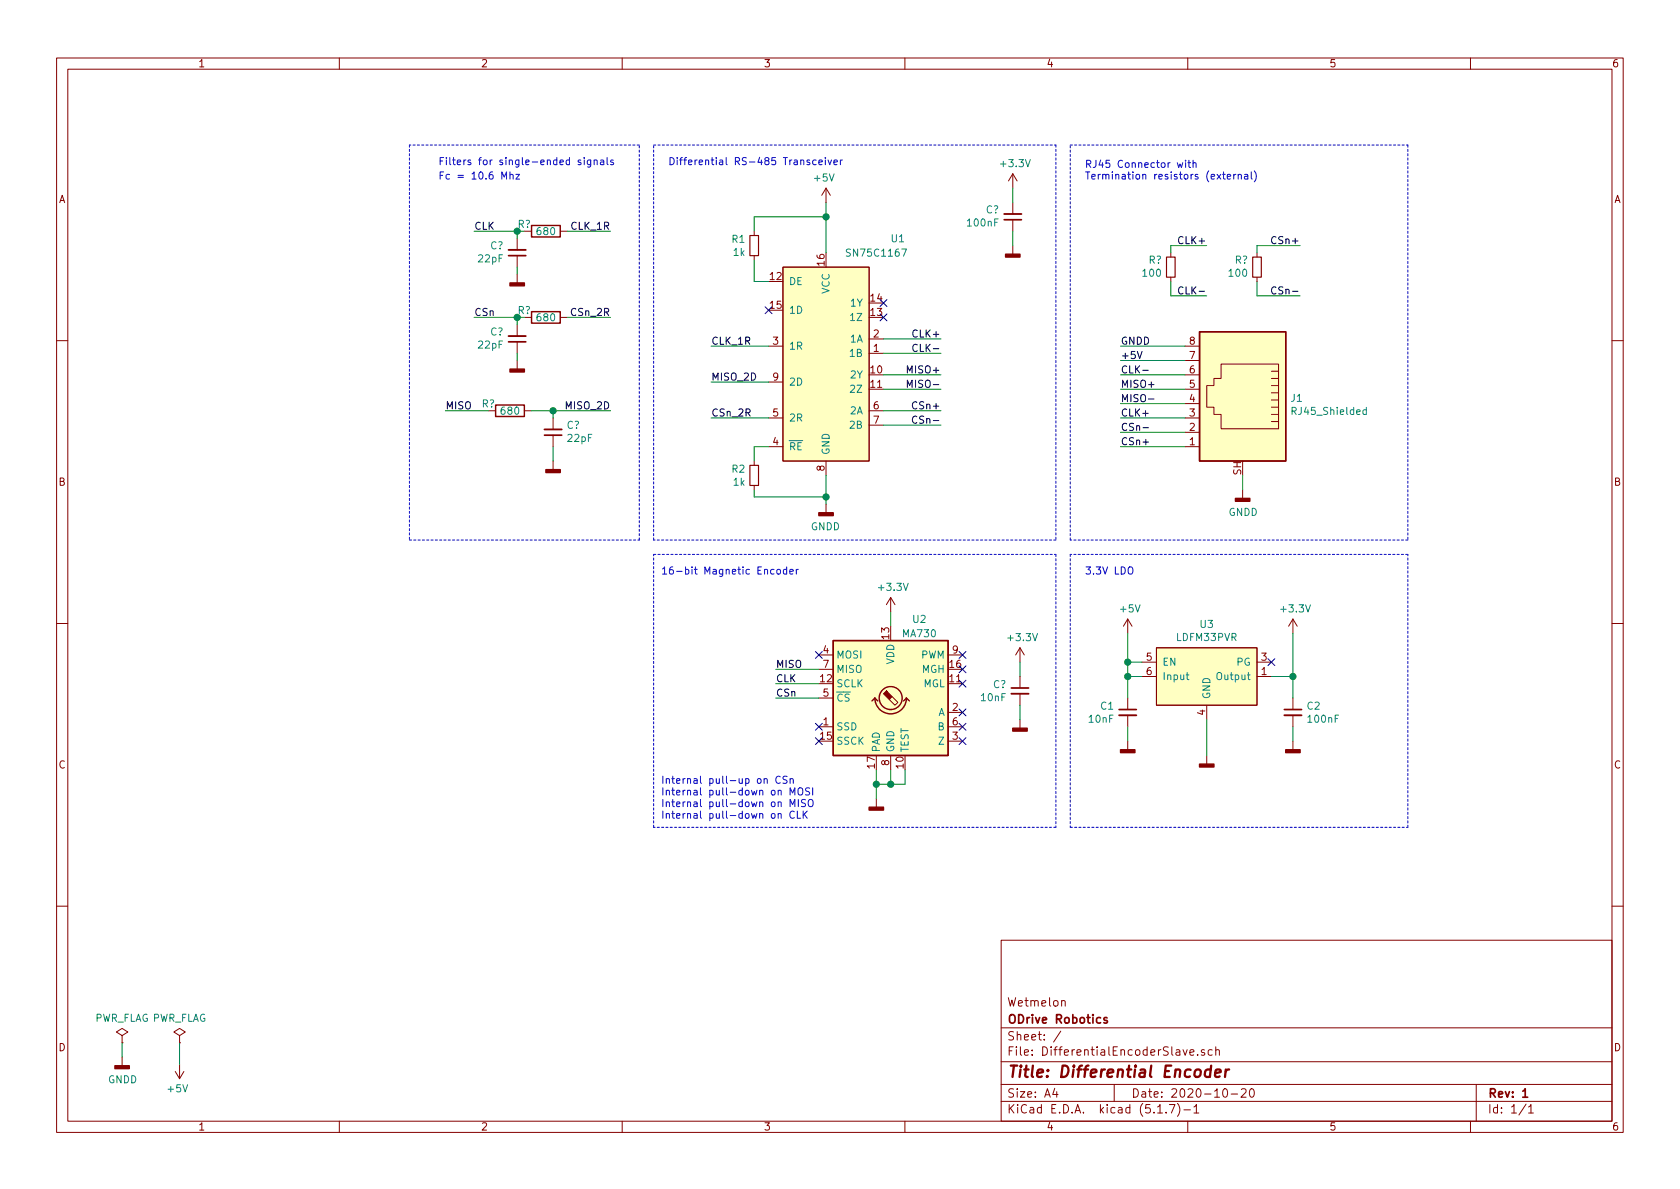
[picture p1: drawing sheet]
EESchema Schematic File Version 4
EELAYER 30 0
EELAYER END
$Descr A4 11693 8268
encoding utf-8
Sheet 1 1
Title "Differential Encoder"
Date "2020-10-20"
Rev "1"
Comp "ODrive Robotics"
Comment1 "Wetmelon"
Comment2 ""
Comment3 ""
Comment4 ""
$EndDescr
$Comp
L Wetmelon:SN75C1167 U1
U 1 1
P 5750 2650
F 0 "U1" H 5250 3650 50  0000 C CNN
F 1 "SN75C1167" H 5400 3550 50  0000 C CNN
F 2 "" H 5750 3550 50  0001 C CNN
F 3 "" H 5750 3550 50  0001 C CNN
	1    5750 2650
	-1   0    0    -1  
$EndComp
$Comp
L Device:R_Small R1
U 1 1
P 5250 1700
F 0 "R1" H 5308 1746 50  0000 L CNN
F 1 "1k" H 5308 1655 50  0000 L CNN
F 2 "" H 5250 1700 50  0001 C CNN
F 3 "~" H 5250 1700 50  0001 C CNN
	1    5250 1700
	-1   0    0    -1  
$EndComp
Wire Wire Line
	5350 1950 5250 1950
Wire Wire Line
	5250 1950 5250 1800
Wire Wire Line
	5750 1750 5750 1500
$Comp
L power:+5V #PWR01
U 1 1
P 5750 1400
F 0 "#PWR01" H 5750 1250 50  0001 C CNN
F 1 "+5V" H 5765 1573 50  0000 C CNN
F 2 "" H 5750 1400 50  0001 C CNN
F 3 "" H 5750 1400 50  0001 C CNN
	1    5750 1400
	-1   0    0    -1  
$EndComp
Wire Wire Line
	5750 1500 5250 1500
Wire Wire Line
	5250 1500 5250 1600
Connection ~ 5750 1500
Wire Wire Line
	5750 1500 5750 1400
$Comp
L power:GNDD #PWR02
U 1 1
P 5750 3500
F 0 "#PWR02" H 5750 3250 50  0001 C CNN
F 1 "GNDD" H 5754 3345 50  0000 C CNN
F 2 "" H 5750 3500 50  0001 C CNN
F 3 "" H 5750 3500 50  0001 C CNN
	1    5750 3500
	-1   0    0    -1  
$EndComp
Wire Wire Line
	5750 3500 5750 3450
$Comp
L Device:R_Small R2
U 1 1
P 5250 3300
F 0 "R2" H 5308 3346 50  0000 L CNN
F 1 "1k" H 5308 3255 50  0000 L CNN
F 2 "" H 5250 3300 50  0001 C CNN
F 3 "~" H 5250 3300 50  0001 C CNN
	1    5250 3300
	-1   0    0    -1  
$EndComp
Wire Wire Line
	5250 3200 5250 3100
Wire Wire Line
	5250 3100 5350 3100
Wire Wire Line
	5250 3400 5250 3450
Wire Wire Line
	5250 3450 5750 3450
Connection ~ 5750 3450
Wire Wire Line
	5750 3450 5750 3300
$Comp
L Connector:RJ45_Shielded J1
U 1 1
P 8650 2800
F 0 "J1" H 8320 2839 50  0000 R CNN
F 1 "RJ45_Shielded" H 8320 2748 50  0000 R CNN
F 2 "" V 8650 2825 50  0001 C CNN
F 3 "~" V 8650 2825 50  0001 C CNN
	1    8650 2800
	-1   0    0    -1  
$EndComp
NoConn ~ 5350 2150
Text Label 6550 2600 2    50   ~ 0
MISO+
Text Label 6550 2700 2    50   ~ 0
MISO-
NoConn ~ 6150 2100
NoConn ~ 6150 2200
Wire Wire Line
	6150 2600 6550 2600
Wire Wire Line
	6550 2700 6150 2700
Wire Wire Line
	8250 2400 7800 2400
Wire Wire Line
	8250 2500 7800 2500
Wire Wire Line
	8250 2600 7800 2600
Wire Wire Line
	8250 2700 7800 2700
Wire Wire Line
	8250 2800 7800 2800
Wire Wire Line
	8250 2900 7800 2900
Wire Wire Line
	8250 3000 7800 3000
Wire Wire Line
	8250 3100 7800 3100
Text Label 7800 2400 0    50   ~ 0
GNDD
Text Label 7800 2500 0    50   ~ 0
+5V
Text Label 7800 2600 0    50   ~ 0
CLK-
Text Label 7800 2700 0    50   ~ 0
MISO+
Text Label 7800 2800 0    50   ~ 0
MISO-
Text Label 7800 2900 0    50   ~ 0
CLK+
Text Label 7800 3000 0    50   ~ 0
CSn-
Text Label 7800 3100 0    50   ~ 0
CSn+
$Comp
L power:+5V #PWR0101
U 1 1
P 1250 7400
F 0 "#PWR0101" H 1250 7250 50  0001 C CNN
F 1 "+5V" H 1265 7573 50  0000 C CNN
F 2 "" H 1250 7400 50  0001 C CNN
F 3 "" H 1250 7400 50  0001 C CNN
	1    1250 7400
	-1   0    0    1   
$EndComp
$Comp
L power:PWR_FLAG #FLG0101
U 1 1
P 1250 7250
F 0 "#FLG0101" H 1250 7325 50  0001 C CNN
F 1 "PWR_FLAG" H 1250 7423 50  0000 C CNN
F 2 "" H 1250 7250 50  0001 C CNN
F 3 "~" H 1250 7250 50  0001 C CNN
	1    1250 7250
	1    0    0    -1  
$EndComp
Wire Wire Line
	1250 7400 1250 7250
$Comp
L power:GNDD #PWR0102
U 1 1
P 850 7350
F 0 "#PWR0102" H 850 7100 50  0001 C CNN
F 1 "GNDD" H 854 7195 50  0000 C CNN
F 2 "" H 850 7350 50  0001 C CNN
F 3 "" H 850 7350 50  0001 C CNN
	1    850  7350
	1    0    0    -1  
$EndComp
$Comp
L power:PWR_FLAG #FLG0102
U 1 1
P 850 7250
F 0 "#FLG0102" H 850 7325 50  0001 C CNN
F 1 "PWR_FLAG" H 850 7423 50  0000 C CNN
F 2 "" H 850 7250 50  0001 C CNN
F 3 "~" H 850 7250 50  0001 C CNN
	1    850  7250
	1    0    0    -1  
$EndComp
Wire Wire Line
	850  7250 850  7350
$Comp
L power:GNDD #PWR08
U 1 1
P 8650 3400
F 0 "#PWR08" H 8650 3150 50  0001 C CNN
F 1 "GNDD" H 8654 3245 50  0000 C CNN
F 2 "" H 8650 3400 50  0001 C CNN
F 3 "" H 8650 3400 50  0001 C CNN
	1    8650 3400
	1    0    0    -1  
$EndComp
Wire Wire Line
	8650 3400 8650 3300
$Comp
L Wetmelon:LDFM33PVR U3
U 1 1
P 8400 4700
F 0 "U3" H 8400 5065 50  0000 C CNN
F 1 "LDFM33PVR" H 8400 4974 50  0000 C CNN
F 2 "" H 8500 5050 50  0001 C CNN
F 3 "" H 8500 5050 50  0001 C CNN
	1    8400 4700
	1    0    0    -1  
$EndComp
Wire Wire Line
	7950 4600 7850 4600
Wire Wire Line
	7950 4700 7850 4700
Connection ~ 7850 4600
$Comp
L Device:C_Small C1
U 1 1
P 7850 4950
F 0 "C1" H 7941 4996 50  0000 L CNN
F 1 "10nF" H 7941 4905 50  0000 L CNN
F 2 "" H 7850 4950 50  0001 C CNN
F 3 "~" H 7850 4950 50  0001 C CNN
	1    7850 4950
	-1   0    0    -1  
$EndComp
Wire Wire Line
	7850 4600 7850 4700
Connection ~ 7850 4700
Wire Wire Line
	7850 4700 7850 4850
Wire Wire Line
	7850 5050 7850 5150
Wire Wire Line
	7850 4600 7850 4400
$Comp
L power:+5V #PWR05
U 1 1
P 7850 4400
F 0 "#PWR05" H 7850 4250 50  0001 C CNN
F 1 "+5V" H 7865 4573 50  0000 C CNN
F 2 "" H 7850 4400 50  0001 C CNN
F 3 "" H 7850 4400 50  0001 C CNN
	1    7850 4400
	1    0    0    -1  
$EndComp
$Comp
L power:+3.3V #PWR09
U 1 1
P 9000 4400
F 0 "#PWR09" H 9000 4250 50  0001 C CNN
F 1 "+3.3V" H 9015 4573 50  0000 C CNN
F 2 "" H 9000 4400 50  0001 C CNN
F 3 "" H 9000 4400 50  0001 C CNN
	1    9000 4400
	1    0    0    -1  
$EndComp
Wire Wire Line
	8850 4700 9000 4700
$Comp
L Device:C_Small C2
U 1 1
P 9000 4950
F 0 "C2" H 9092 4996 50  0000 L CNN
F 1 "100nF" H 9092 4905 50  0000 L CNN
F 2 "" H 9000 4950 50  0001 C CNN
F 3 "~" H 9000 4950 50  0001 C CNN
	1    9000 4950
	1    0    0    -1  
$EndComp
Wire Wire Line
	9000 4850 9000 4700
Connection ~ 9000 4700
Wire Wire Line
	9000 5050 9000 5150
Wire Wire Line
	8400 5000 8400 5250
$Comp
L power:GNDD #PWR06
U 1 1
P 7850 5150
F 0 "#PWR06" H 7850 4900 50  0001 C CNN
F 1 "GNDD" H 7854 4995 50  0001 C CNN
F 2 "" H 7850 5150 50  0001 C CNN
F 3 "" H 7850 5150 50  0001 C CNN
	1    7850 5150
	1    0    0    -1  
$EndComp
$Comp
L power:GNDD #PWR07
U 1 1
P 8400 5250
F 0 "#PWR07" H 8400 5000 50  0001 C CNN
F 1 "GNDD" H 8404 5095 50  0001 C CNN
F 2 "" H 8400 5250 50  0001 C CNN
F 3 "" H 8400 5250 50  0001 C CNN
	1    8400 5250
	1    0    0    -1  
$EndComp
$Comp
L power:GNDD #PWR010
U 1 1
P 9000 5150
F 0 "#PWR010" H 9000 4900 50  0001 C CNN
F 1 "GNDD" H 9004 4995 50  0001 C CNN
F 2 "" H 9000 5150 50  0001 C CNN
F 3 "" H 9000 5150 50  0001 C CNN
	1    9000 5150
	1    0    0    -1  
$EndComp
Wire Wire Line
	6550 2950 6150 2950
Wire Wire Line
	6150 2850 6550 2850
Text Label 6550 2950 2    50   ~ 0
CSn-
Text Label 6550 2850 2    50   ~ 0
CSn+
Wire Wire Line
	6550 2450 6150 2450
Wire Wire Line
	6550 2350 6150 2350
Text Label 6550 2450 2    50   ~ 0
CLK-
Text Label 6550 2350 2    50   ~ 0
CLK+
$Comp
L Sensor_Magnetic:MA730 U2
U 1 1
P 6200 4850
F 0 "U2" H 6400 5400 50  0000 C CNN
F 1 "MA730" H 6400 5300 50  0000 C CNN
F 2 "Package_DFN_QFN:QFN-16-1EP_3x3mm_P0.5mm_EP1.8x1.8mm" H 6200 3900 50  0001 C CNN
F 3 "https://www.monolithicpower.com/pub/media/document/m/a/ma730_r1.01.pdf" H 4050 6450 50  0001 C CNN
	1    6200 4850
	1    0    0    -1  
$EndComp
Text Label 5400 4650 0    50   ~ 0
MISO
Text Label 5400 4750 0    50   ~ 0
CLK
Text Label 5400 4850 0    50   ~ 0
CSn
Wire Wire Line
	5400 4650 5700 4650
Wire Wire Line
	5400 4750 5700 4750
Wire Wire Line
	5400 4850 5700 4850
NoConn ~ 5700 5050
NoConn ~ 5700 5150
Wire Wire Line
	6100 5550 6100 5450
Wire Wire Line
	6100 5450 6200 5450
Wire Wire Line
	6200 5450 6200 5350
Connection ~ 6100 5450
Wire Wire Line
	6100 5450 6100 5350
Wire Wire Line
	6200 5450 6300 5450
Wire Wire Line
	6300 5450 6300 5350
Connection ~ 6200 5450
NoConn ~ 6700 4950
NoConn ~ 6700 5050
NoConn ~ 6700 5150
NoConn ~ 6700 4550
NoConn ~ 6700 4650
NoConn ~ 6700 4750
$Comp
L power:+3.3V #PWR04
U 1 1
P 6200 4250
F 0 "#PWR04" H 6200 4100 50  0001 C CNN
F 1 "+3.3V" H 6215 4423 50  0000 C CNN
F 2 "" H 6200 4250 50  0001 C CNN
F 3 "" H 6200 4250 50  0001 C CNN
	1    6200 4250
	1    0    0    -1  
$EndComp
Wire Wire Line
	6200 4250 6200 4350
$Comp
L power:GNDD #PWR03
U 1 1
P 6100 5550
F 0 "#PWR03" H 6100 5300 50  0001 C CNN
F 1 "GNDD" H 6104 5395 50  0001 C CNN
F 2 "" H 6100 5550 50  0001 C CNN
F 3 "" H 6100 5550 50  0001 C CNN
	1    6100 5550
	1    0    0    -1  
$EndComp
Wire Notes Line
	4550 3850 7350 3850
Wire Notes Line
	7350 3850 7350 5750
Wire Notes Line
	7350 5750 4550 5750
Wire Notes Line
	4550 5750 4550 3850
Text Notes 4600 5700 0    50   ~ 0
Internal pull-up on CSn\nInternal pull-down on MOSI\nInternal pull-down on MISO\nInternal pull-down on CLK
Text Notes 4600 4000 0    50   ~ 0
16-bit Magnetic Encoder
Wire Wire Line
	9000 4400 9000 4700
NoConn ~ 8850 4600
NoConn ~ 5700 4550
Wire Notes Line
	4550 1000 7350 1000
Wire Notes Line
	7350 3750 4550 3750
Wire Notes Line
	4550 3750 4550 1000
Text Notes 4650 1150 0    50   ~ 0
Differential RS-485 Transceiver
Wire Notes Line
	7350 1000 7350 3750
$Comp
L Device:C_Small C?
U 1 1
P 7100 4800
F 0 "C?" H 7009 4846 50  0000 R CNN
F 1 "10nF" H 7009 4755 50  0000 R CNN
F 2 "" H 7100 4800 50  0001 C CNN
F 3 "~" H 7100 4800 50  0001 C CNN
	1    7100 4800
	1    0    0    -1  
$EndComp
$Comp
L power:GNDD #PWR?
U 1 1
P 7100 5000
F 0 "#PWR?" H 7100 4750 50  0001 C CNN
F 1 "GNDD" H 7104 4845 50  0001 C CNN
F 2 "" H 7100 5000 50  0001 C CNN
F 3 "" H 7100 5000 50  0001 C CNN
	1    7100 5000
	1    0    0    -1  
$EndComp
Wire Wire Line
	7100 5000 7100 4900
$Comp
L power:+3.3V #PWR?
U 1 1
P 7100 4600
F 0 "#PWR?" H 7100 4450 50  0001 C CNN
F 1 "+3.3V" H 7115 4773 50  0000 C CNN
F 2 "" H 7100 4600 50  0001 C CNN
F 3 "" H 7100 4600 50  0001 C CNN
	1    7100 4600
	1    0    0    -1  
$EndComp
Wire Wire Line
	7100 4600 7100 4700
$Comp
L Device:C_Small C?
U 1 1
P 7050 1500
F 0 "C?" H 6959 1454 50  0000 R CNN
F 1 "100nF" H 6959 1545 50  0000 R CNN
F 2 "" H 7050 1500 50  0001 C CNN
F 3 "~" H 7050 1500 50  0001 C CNN
	1    7050 1500
	1    0    0    1   
$EndComp
$Comp
L power:GNDD #PWR?
U 1 1
P 7050 1700
F 0 "#PWR?" H 7050 1450 50  0001 C CNN
F 1 "GNDD" H 7054 1545 50  0001 C CNN
F 2 "" H 7050 1700 50  0001 C CNN
F 3 "" H 7050 1700 50  0001 C CNN
	1    7050 1700
	1    0    0    -1  
$EndComp
Wire Wire Line
	7050 1700 7050 1600
$Comp
L power:+3.3V #PWR?
U 1 1
P 7050 1300
F 0 "#PWR?" H 7050 1150 50  0001 C CNN
F 1 "+3.3V" H 7065 1473 50  0000 C CNN
F 2 "" H 7050 1300 50  0001 C CNN
F 3 "" H 7050 1300 50  0001 C CNN
	1    7050 1300
	1    0    0    -1  
$EndComp
Wire Wire Line
	7050 1300 7050 1400
$Comp
L Device:R_Small R?
U 1 1
P 8150 1850
F 0 "R?" H 8092 1804 50  0000 R CNN
F 1 "100" H 8092 1895 50  0000 R CNN
F 2 "" H 8150 1850 50  0001 C CNN
F 3 "~" H 8150 1850 50  0001 C CNN
	1    8150 1850
	1    0    0    1   
$EndComp
Text Label 8400 1700 2    50   ~ 0
CLK+
Text Label 8400 2050 2    50   ~ 0
CLK-
Text Label 9050 1700 2    50   ~ 0
CSn+
Text Label 9050 2050 2    50   ~ 0
CSn-
$Comp
L Device:R_Small R?
U 1 1
P 8750 1850
F 0 "R?" H 8692 1804 50  0000 R CNN
F 1 "100" H 8692 1895 50  0000 R CNN
F 2 "" H 8750 1850 50  0001 C CNN
F 3 "~" H 8750 1850 50  0001 C CNN
	1    8750 1850
	1    0    0    1   
$EndComp
Wire Wire Line
	8750 1750 8750 1700
Wire Wire Line
	8750 1700 9050 1700
Wire Wire Line
	8750 1950 8750 2050
Wire Wire Line
	8750 2050 9050 2050
Wire Wire Line
	8150 1750 8150 1700
Wire Wire Line
	8150 1700 8400 1700
Wire Wire Line
	8150 1950 8150 2050
Wire Wire Line
	8150 2050 8400 2050
Wire Notes Line
	7450 1000 9800 1000
Wire Notes Line
	9800 1000 9800 3750
Wire Notes Line
	9800 3750 7450 3750
Wire Notes Line
	7450 3750 7450 1000
Text Notes 7550 1250 0    50   ~ 0
RJ45 Connector with\nTermination resistors (external)
Wire Notes Line
	7450 3850 7450 5750
Wire Notes Line
	7450 5750 9800 5750
Wire Notes Line
	9800 5750 9800 3850
Wire Notes Line
	9800 3850 7450 3850
Text Notes 7550 4000 0    50   ~ 0
3.3V LDO
Wire Wire Line
	4950 2650 5350 2650
Text Label 4950 2650 0    50   ~ 0
MISO_2D
Text Label 4250 2850 2    50   ~ 0
MISO_2D
Connection ~ 3850 2850
Wire Wire Line
	3850 2850 4250 2850
Wire Wire Line
	3850 3200 3850 3100
$Comp
L power:GNDD #PWR?
U 1 1
P 3850 3200
F 0 "#PWR?" H 3850 2950 50  0001 C CNN
F 1 "GNDD" H 3854 3045 50  0001 C CNN
F 2 "" H 3850 3200 50  0001 C CNN
F 3 "" H 3850 3200 50  0001 C CNN
	1    3850 3200
	-1   0    0    -1  
$EndComp
Wire Wire Line
	3850 2850 3700 2850
Wire Wire Line
	3850 2900 3850 2850
$Comp
L Device:C_Small C?
U 1 1
P 3850 3000
F 0 "C?" H 3758 2954 50  0000 R CNN
F 1 "22pF" H 3758 3045 50  0000 R CNN
F 2 "" H 3850 3000 50  0001 C CNN
F 3 "~" H 3850 3000 50  0001 C CNN
	1    3850 3000
	-1   0    0    1   
$EndComp
$Comp
L Device:C_Small C?
U 1 1
P 3600 2350
F 0 "C?" H 3509 2304 50  0000 R CNN
F 1 "22pF" H 3509 2395 50  0000 R CNN
F 2 "" H 3600 2350 50  0001 C CNN
F 3 "~" H 3600 2350 50  0001 C CNN
	1    3600 2350
	1    0    0    1   
$EndComp
Wire Wire Line
	4950 2400 5350 2400
Text Label 4950 2400 0    50   ~ 0
CLK_1R
Wire Wire Line
	4950 2900 5350 2900
Text Label 4950 2900 0    50   ~ 0
CSn_2R
Text Label 4250 2200 2    50   ~ 0
CSn_2R
Text Label 4250 1600 2    50   ~ 0
CLK_1R
Wire Wire Line
	3600 1600 3650 1600
Connection ~ 3600 1600
Wire Wire Line
	3600 1650 3600 1600
Wire Wire Line
	3600 1900 3600 1850
$Comp
L power:GNDD #PWR?
U 1 1
P 3600 1900
F 0 "#PWR?" H 3600 1650 50  0001 C CNN
F 1 "GNDD" H 3604 1745 50  0001 C CNN
F 2 "" H 3600 1900 50  0001 C CNN
F 3 "" H 3600 1900 50  0001 C CNN
	1    3600 1900
	-1   0    0    -1  
$EndComp
$Comp
L Device:C_Small C?
U 1 1
P 3600 1750
F 0 "C?" H 3509 1704 50  0000 R CNN
F 1 "22pF" H 3509 1795 50  0000 R CNN
F 2 "" H 3600 1750 50  0001 C CNN
F 3 "~" H 3600 1750 50  0001 C CNN
	1    3600 1750
	1    0    0    1   
$EndComp
Wire Wire Line
	3600 2500 3600 2450
$Comp
L power:GNDD #PWR?
U 1 1
P 3600 2500
F 0 "#PWR?" H 3600 2250 50  0001 C CNN
F 1 "GNDD" H 3604 2345 50  0001 C CNN
F 2 "" H 3600 2500 50  0001 C CNN
F 3 "" H 3600 2500 50  0001 C CNN
	1    3600 2500
	-1   0    0    -1  
$EndComp
Connection ~ 3600 2200
Wire Wire Line
	3300 2200 3600 2200
Wire Wire Line
	3600 2200 3650 2200
Wire Wire Line
	3600 2250 3600 2200
$Comp
L Device:R R?
U 1 1
P 3550 2850
F 0 "R?" V 3500 2700 50  0000 C CNN
F 1 "680" V 3550 2850 50  0000 C CNN
F 2 "" V 3480 2850 50  0001 C CNN
F 3 "~" H 3550 2850 50  0001 C CNN
	1    3550 2850
	0    1    1    0   
$EndComp
Wire Wire Line
	3950 2200 4250 2200
Wire Wire Line
	3950 1600 4250 1600
$Comp
L Device:R R?
U 1 1
P 3800 1600
F 0 "R?" V 3750 1450 50  0000 C CNN
F 1 "680" V 3800 1600 50  0000 C CNN
F 2 "" V 3730 1600 50  0001 C CNN
F 3 "~" H 3800 1600 50  0001 C CNN
	1    3800 1600
	0    1    1    0   
$EndComp
$Comp
L Device:R R?
U 1 1
P 3800 2200
F 0 "R?" V 3750 2050 50  0000 C CNN
F 1 "680" V 3800 2200 50  0000 C CNN
F 2 "" V 3730 2200 50  0001 C CNN
F 3 "~" H 3800 2200 50  0001 C CNN
	1    3800 2200
	0    1    1    0   
$EndComp
Text Label 3300 2200 0    50   ~ 0
CSn
Text Label 3300 1600 0    50   ~ 0
CLK
Wire Wire Line
	3300 1600 3600 1600
Wire Wire Line
	3100 2850 3400 2850
Text Label 3100 2850 0    50   ~ 0
MISO
Wire Notes Line
	4450 1000 2850 1000
Wire Notes Line
	2850 1000 2850 3750
Wire Notes Line
	2850 3750 4450 3750
Wire Notes Line
	4450 3750 4450 1000
Text Notes 3050 1150 0    50   ~ 0
Filters for single-ended signals
Text Notes 3050 1250 0    50   ~ 0
Fc = 10.6 Mhz
$EndSCHEMATC
